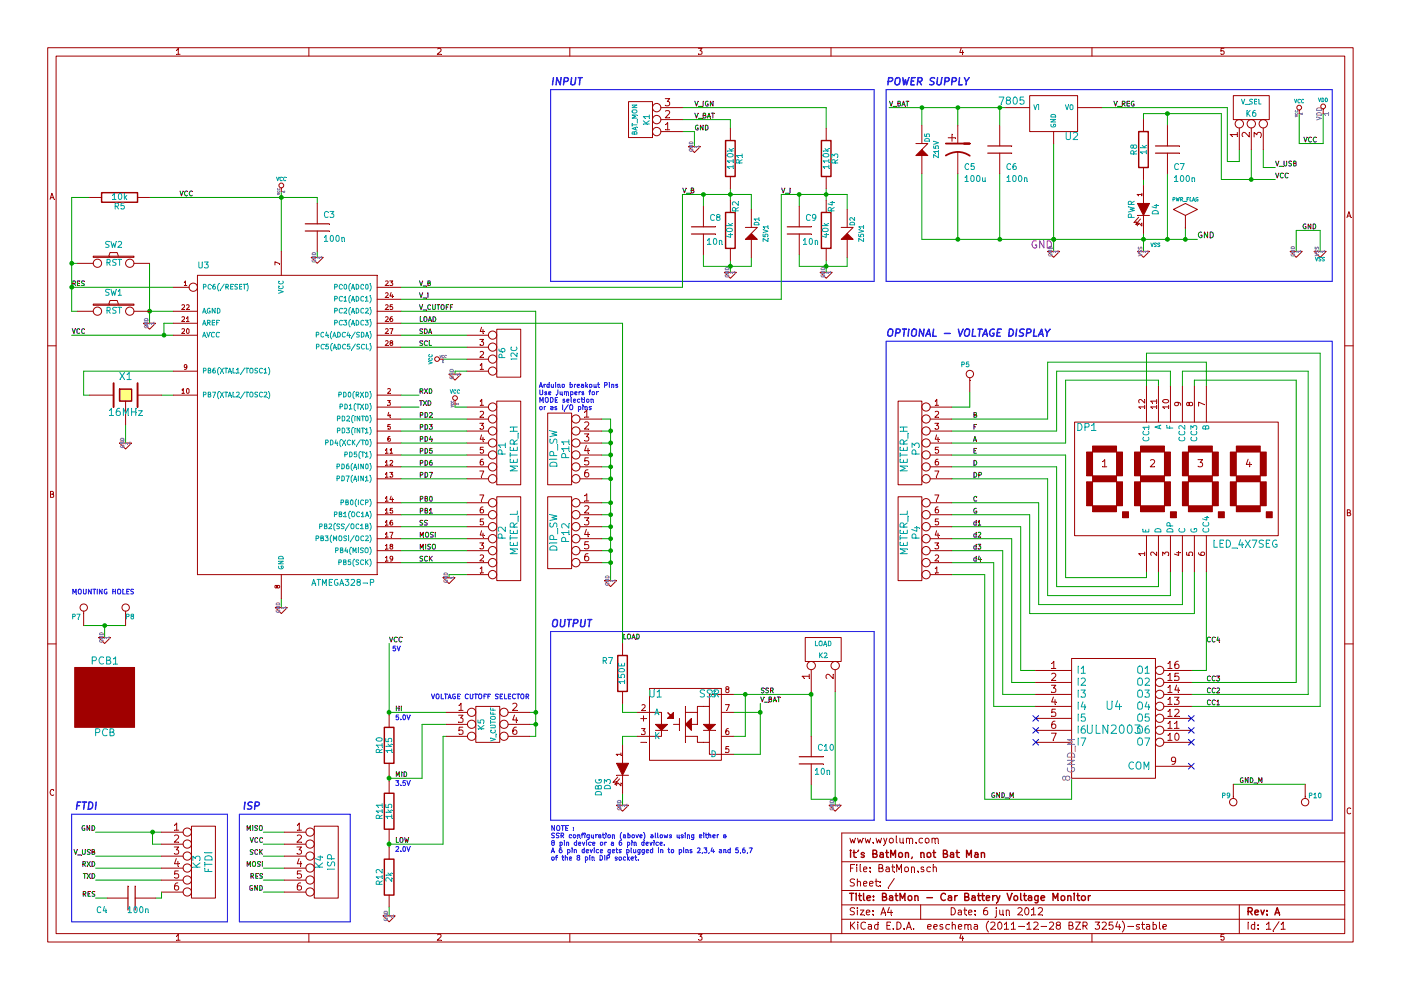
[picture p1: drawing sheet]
EESchema Schematic File Version 2  date 6/8/2012 11:37:33 AM
LIBS:BatMon
LIBS:power
LIBS:BatMon-cache
EELAYER 25  0
EELAYER END
$Descr A4 11700 8267
encoding utf-8
Sheet 1 1
Title "BatMon - Car Battery Voltage Monitor"
Date "6 jun 2012"
Rev "A"
Comp "it's BatMon, not Bat Man"
Comment1 "www.wyolum.com"
Comment2 ""
Comment3 ""
Comment4 ""
$EndDescr
Connection ~ 10450 1500
Wire Wire Line
	10450 1250 10450 1500
Wire Wire Line
	10550 1250 10550 1400
Wire Wire Line
	10550 1400 10650 1400
Wire Wire Line
	1250 2200 1250 2700
Connection ~ 6225 5800
Wire Wire Line
	6225 5800 6225 6150
Wire Wire Line
	6225 6150 6125 6150
Wire Wire Line
	6125 5950 6350 5950
Connection ~ 7700 900 
Wire Wire Line
	7700 900  7700 1050
Connection ~ 5100 3600
Wire Wire Line
	5025 3600 5100 3600
Connection ~ 5100 3800
Wire Wire Line
	5100 3800 5025 3800
Connection ~ 5100 4000
Wire Wire Line
	5100 4000 5025 4000
Connection ~ 5100 4300
Wire Wire Line
	5100 4300 5025 4300
Connection ~ 5100 4500
Wire Wire Line
	5100 4500 5025 4500
Connection ~ 5100 4700
Wire Wire Line
	5100 4700 5025 4700
Wire Wire Line
	8225 4800 8225 6675
Wire Wire Line
	8225 4800 7950 4800
Wire Wire Line
	8375 4600 8375 5800
Wire Wire Line
	8375 4600 7950 4600
Wire Wire Line
	8650 5600 8525 5600
Wire Wire Line
	8525 5600 8525 4400
Wire Wire Line
	8525 4400 7950 4400
Wire Wire Line
	8675 5050 9875 5050
Wire Wire Line
	8675 5050 8675 4200
Wire Wire Line
	8675 4200 7950 4200
Wire Wire Line
	9675 4775 9675 4900
Wire Wire Line
	9675 4900 8825 4900
Wire Wire Line
	8825 4900 8825 3900
Wire Wire Line
	8825 3900 7950 3900
Wire Wire Line
	7950 3600 8825 3600
Wire Wire Line
	8100 3275 8100 3400
Wire Wire Line
	8100 3400 7950 3400
Connection ~ 4475 5950
Wire Wire Line
	4475 6150 4475 2600
Wire Wire Line
	4475 5950 4425 5950
Wire Wire Line
	4475 6150 4425 6150
Wire Wire Line
	3250 6500 3525 6500
Wire Wire Line
	3525 6500 3525 6050
Wire Wire Line
	3525 6050 3725 6050
Connection ~ 3250 7050
Connection ~ 3250 5950
Wire Wire Line
	3250 6475 3250 6525
Wire Wire Line
	3250 7575 3250 7650
Wire Wire Line
	5200 6225 5200 6150
Wire Notes Line
	11125 750  11125 2350
Wire Notes Line
	7300 2350 7300 750 
Wire Notes Line
	7300 2350 4600 2350
Wire Wire Line
	3350 2400 5700 2400
Wire Wire Line
	5700 2400 5700 1625
Wire Wire Line
	5700 1625 6275 1625
Wire Notes Line
	11125 750  7400 750 
Wire Wire Line
	3800 3125 3800 3100
Wire Wire Line
	3800 3100 3900 3100
Wire Wire Line
	10075 3225 10075 3025
Wire Wire Line
	9975 3175 10825 3175
Wire Wire Line
	9575 3225 9575 2950
Connection ~ 6975 6675
Wire Wire Line
	6975 6675 6775 6675
Wire Wire Line
	6775 6675 6775 6550
Wire Wire Line
	6125 6300 6350 6300
Wire Wire Line
	6125 5800 6775 5800
Wire Wire Line
	6675 2225 7075 2225
Wire Wire Line
	6675 2225 6675 2125
Wire Wire Line
	5875 2225 6275 2225
Wire Wire Line
	5875 2225 5875 2125
Wire Wire Line
	4475 2600 3350 2600
Wire Wire Line
	5200 5875 5200 5950
Connection ~ 9900 2000
Wire Wire Line
	9900 2000 9900 1900
Connection ~ 9750 2000
Wire Wire Line
	9750 2000 9750 1450
Connection ~ 8800 2000
Connection ~ 8350 900 
Wire Wire Line
	9550 1000 9550 950 
Wire Wire Line
	9550 1500 9550 1550
Connection ~ 8350 2000
Wire Wire Line
	8350 2000 8350 1450
Connection ~ 8800 2000
Wire Wire Line
	8000 1450 8000 2000
Connection ~ 9550 2000
Wire Wire Line
	8000 900  8000 1050
Wire Wire Line
	8800 1200 8800 2100
Wire Wire Line
	9550 2100 9550 1950
Wire Wire Line
	8350 1050 8350 900 
Wire Wire Line
	9750 1050 9750 950 
Connection ~ 9750 950 
Connection ~ 8000 900 
Wire Wire Line
	8400 900  7425 900 
Wire Notes Line
	2000 6800 2925 6800
Wire Notes Line
	2000 6800 2000 7700
Wire Notes Line
	2000 7700 2925 7700
Wire Notes Line
	2925 7700 2925 6800
Wire Wire Line
	2200 7350 2375 7350
Wire Wire Line
	2200 7150 2375 7150
Wire Wire Line
	2375 6950 2200 6950
Wire Wire Line
	1300 7500 1350 7500
Wire Wire Line
	1350 7500 1350 7450
Wire Wire Line
	1350 7250 800  7250
Connection ~ 1275 6950
Wire Wire Line
	1275 6950 1275 7050
Wire Wire Line
	1275 7050 1350 7050
Wire Wire Line
	11025 2100 11025 1925
Wire Wire Line
	11025 1925 10825 1925
Wire Wire Line
	10825 1925 10825 2100
Wire Wire Line
	8650 5900 8300 5900
Wire Wire Line
	8650 5700 8450 5700
Wire Wire Line
	9950 5800 10925 5800
Wire Wire Line
	10925 5800 10925 3100
Wire Wire Line
	9875 3225 9875 3100
Wire Wire Line
	9950 5600 10075 5600
Wire Wire Line
	10075 5600 10075 4775
Wire Wire Line
	8825 3600 8825 3100
Wire Wire Line
	9775 3225 9775 3100
Wire Wire Line
	8900 3175 8900 3700
Wire Wire Line
	9875 5050 9875 4775
Wire Wire Line
	9975 4775 9975 5125
Wire Wire Line
	9675 3225 9675 3175
Wire Wire Line
	10075 3025 8750 3025
Wire Wire Line
	8750 3025 8750 3500
Wire Wire Line
	9975 3175 9975 3225
Wire Wire Line
	10825 3175 10825 5700
Wire Wire Line
	10825 5700 9950 5700
Wire Wire Line
	9575 2950 11025 2950
Wire Wire Line
	11025 2950 11025 5900
Wire Wire Line
	11025 5900 9950 5900
Wire Wire Line
	8375 5800 8650 5800
Wire Wire Line
	3350 4600 3900 4600
Wire Wire Line
	3350 4400 3900 4400
Wire Wire Line
	3350 4200 3900 4200
Wire Wire Line
	3350 3900 3900 3900
Wire Wire Line
	3350 3700 3900 3700
Wire Wire Line
	3350 3500 3900 3500
Wire Wire Line
	5700 900  6900 900 
Wire Wire Line
	6900 900  6900 1075
Wire Wire Line
	5200 6150 5325 6150
Connection ~ 6100 2225
Wire Wire Line
	6275 2225 6275 2150
Connection ~ 6900 2225
Wire Wire Line
	7075 2225 7075 2150
Connection ~ 6100 1625
Wire Wire Line
	6900 2275 6900 2175
Wire Wire Line
	6100 1575 6100 1675
Wire Wire Line
	3900 2900 3350 2900
Wire Wire Line
	3350 3400 3500 3400
Wire Wire Line
	1050 3700 1050 3550
Wire Wire Line
	2650 1700 2650 1650
Connection ~ 600  2400
Wire Wire Line
	650  2600 600  2600
Wire Wire Line
	600  2600 600  1650
Wire Wire Line
	3350 2800 3900 2800
Connection ~ 2350 1650
Wire Wire Line
	1450 3100 700  3100
Wire Wire Line
	1450 3300 1350 3300
Wire Wire Line
	1450 2600 1250 2600
Wire Wire Line
	2350 5000 2350 5075
Wire Wire Line
	750  3300 700  3300
Wire Wire Line
	2350 2100 2350 1600
Wire Wire Line
	600  1650 750  1650
Wire Wire Line
	600  2400 1450 2400
Wire Wire Line
	2650 2100 2650 2150
Wire Wire Line
	600  2800 1450 2800
Wire Wire Line
	1450 2700 1370 2700
Wire Wire Line
	1370 2700 1370 2800
Connection ~ 1370 2800
Wire Wire Line
	3350 3300 3500 3300
Wire Wire Line
	2650 1650 1250 1650
Wire Wire Line
	700  3300 700  3100
Connection ~ 1250 2600
Wire Wire Line
	6900 1575 6900 1675
Wire Wire Line
	6100 2275 6100 2175
Connection ~ 6900 1625
Wire Wire Line
	7075 1750 7075 1625
Wire Wire Line
	7075 1625 6525 1625
Wire Wire Line
	6275 1625 6275 1750
Wire Wire Line
	6100 1075 6100 1000
Wire Wire Line
	6100 1000 5700 1000
Wire Wire Line
	5700 1100 5800 1100
Wire Wire Line
	5800 1100 5800 1225
Wire Wire Line
	3350 3600 3900 3600
Wire Wire Line
	3350 3800 3900 3800
Wire Wire Line
	3350 4000 3900 4000
Wire Wire Line
	3350 4300 3900 4300
Wire Wire Line
	3350 4500 3900 4500
Wire Wire Line
	3350 4700 3900 4700
Wire Wire Line
	8950 6500 8950 6675
Wire Wire Line
	3900 3400 3800 3400
Wire Wire Line
	3800 3400 3800 3375
Wire Notes Line
	11125 6850 11125 2850
Wire Notes Line
	11125 6850 7400 6850
Wire Notes Line
	7400 6850 7400 2850
Wire Notes Line
	7400 2850 11125 2850
Wire Wire Line
	10850 1200 11050 1200
Wire Wire Line
	10850 1200 10850 950 
Wire Wire Line
	11050 1200 11050 950 
Wire Wire Line
	1350 6950 800  6950
Wire Wire Line
	1350 7150 800  7150
Wire Wire Line
	1350 7350 800  7350
Wire Wire Line
	900  7500 800  7500
Wire Wire Line
	2200 7050 2375 7050
Wire Wire Line
	2200 7250 2375 7250
Wire Wire Line
	2200 7450 2375 7450
Wire Notes Line
	1900 7700 1900 6800
Wire Notes Line
	1900 7700 600  7700
Wire Notes Line
	600  7700 600  6800
Wire Notes Line
	600  6800 1900 6800
Wire Wire Line
	5200 5950 5325 5950
Wire Wire Line
	8950 6675 8225 6675
Wire Wire Line
	3350 2700 5200 2700
Wire Wire Line
	5200 2700 5200 5375
Wire Wire Line
	5875 1625 5875 1725
Connection ~ 5875 1625
Wire Wire Line
	6675 1725 6675 1625
Connection ~ 6675 1625
Wire Wire Line
	6975 6725 6975 5775
Wire Wire Line
	6775 5775 6775 6150
Connection ~ 6775 5800
Wire Notes Line
	7300 5275 4600 5275
Wire Wire Line
	9675 3175 8900 3175
Wire Wire Line
	9875 3100 10925 3100
Wire Wire Line
	9775 3100 8825 3100
Wire Wire Line
	3900 3000 3700 3000
Wire Wire Line
	3900 4800 3750 4800
Wire Wire Line
	3750 4800 3750 4825
Wire Notes Line
	7300 750  4600 750 
Wire Wire Line
	6525 1625 6525 2500
Wire Wire Line
	6525 2500 3350 2500
Wire Notes Line
	4600 750  4600 2350
Wire Notes Line
	11125 2350 7400 2350
Wire Notes Line
	7400 2350 7400 750 
Wire Wire Line
	10300 6550 10900 6550
Wire Wire Line
	700  5225 1050 5225
Wire Wire Line
	875  5325 875  5225
Connection ~ 875  5225
Wire Wire Line
	5200 6625 5200 6725
Wire Wire Line
	3250 7025 3250 7075
Connection ~ 3250 6500
Wire Wire Line
	3725 5950 3250 5950
Wire Wire Line
	3725 6150 3700 6150
Wire Wire Line
	3700 6150 3700 7050
Wire Wire Line
	3700 7050 3250 7050
Wire Wire Line
	4425 6050 4475 6050
Connection ~ 4475 6050
Wire Notes Line
	7300 5275 7300 6850
Wire Notes Line
	7300 6850 4600 6850
Wire Notes Line
	4600 6850 4600 5275
Wire Wire Line
	8750 3500 7950 3500
Wire Wire Line
	8900 3700 7950 3700
Wire Wire Line
	7950 3800 8900 3800
Wire Wire Line
	8900 3800 8900 4825
Wire Wire Line
	8900 4825 9575 4825
Wire Wire Line
	9575 4825 9575 4775
Wire Wire Line
	7950 4000 8750 4000
Wire Wire Line
	8750 4000 8750 4975
Wire Wire Line
	8750 4975 9775 4975
Wire Wire Line
	9775 4975 9775 4775
Wire Wire Line
	7950 4300 8600 4300
Wire Wire Line
	8600 4300 8600 5125
Wire Wire Line
	8600 5125 9975 5125
Wire Wire Line
	7950 4500 8450 4500
Wire Wire Line
	8450 4500 8450 5700
Wire Wire Line
	7950 4700 8300 4700
Wire Wire Line
	8300 4700 8300 5900
Wire Wire Line
	5025 3500 5100 3500
Wire Wire Line
	5100 3500 5100 4850
Wire Wire Line
	5100 4600 5025 4600
Connection ~ 5100 4600
Wire Wire Line
	5100 4400 5025 4400
Connection ~ 5100 4400
Wire Wire Line
	5100 4200 5025 4200
Connection ~ 5100 4200
Wire Wire Line
	5100 3900 5025 3900
Connection ~ 5100 3900
Wire Wire Line
	5100 3700 5025 3700
Connection ~ 5100 3700
Wire Wire Line
	3250 5375 3250 5975
Wire Wire Line
	7700 1450 7700 2000
Wire Wire Line
	7700 2000 10000 2000
Connection ~ 8000 2000
Wire Wire Line
	6350 6300 6350 5875
Connection ~ 6350 5950
Wire Wire Line
	650  2200 600  2200
Connection ~ 600  2200
Wire Wire Line
	10650 1500 10200 1500
Wire Wire Line
	9550 950  10200 950 
Wire Wire Line
	10200 950  10200 1500
Wire Wire Line
	9200 900  10250 900 
Wire Wire Line
	10250 900  10250 1350
Wire Wire Line
	10250 1350 10350 1350
Wire Wire Line
	10350 1350 10350 1250
Text Label 10650 1400 0    40   ~ 0
V_USB
$Comp
L CONN_3 K6
U 1 1
P 10450 900
F 0 "K6" V 10400 900 50  0000 C CNN
F 1 "V_SEL" V 10500 900 40  0000 C CNN
F 2 "pin_strip_3" V 10600 900 40  0001 C CNN
	1    10450 900 
	0    -1   -1   0   
$EndComp
Text Label 9300 900  0    40   ~ 0
V_REG
$Comp
L SW_PUSH SW2
U 1 1
P 950 2200
F 0 "SW2" H 950 2350 50  0000 C CNN
F 1 "RST" H 950 2200 50  0000 C CNN
F 2 "SW-PB-MOD" H 950 2200 60  0001 C CNN
F 3 "http://industrial.panasonic.com/www-data/pdf/ATK0000/ATK0000CE32.pdf" H 950 2200 60  0001 C CNN
F 4 "P10884S-ND" H 950 2200 60  0001 C CNN "DigiKey"
	1    950  2200
	-1   0    0    -1  
$EndComp
Text Notes 4500 3250 0    40   ~ 0
Arduino breakout Pins\nUse Jumpers for \nMODE selection\nor as I/O pins\n
Text Notes 4600 6950 0    40   ~ 0
NOTE : \nSSR configuration (above) allows using either a \n8 pin device or a 6 pin device. \nA 6 pin device gets plugged in to pins 2,3,4 and 5,6,7 \nof the 8 pin DIP socket.
Text Label 6350 5800 0    40   ~ 0
SSR
$Comp
L DIODE_ZENER D5
U 1 1
P 7700 1250
F 0 "D5" H 7800 1200 40  0000 C CNN
F 1 "Z15V" H 7700 1125 40  0000 C CNN
F 2 "DO-35_Vert" H 7700 1250 60  0001 C CNN
	1    7700 1250
	0    -1   -1   0   
$EndComp
$Comp
L GND #PWR01
U 1 1
P 5100 4850
F 0 "#PWR01" H 5100 4850 30  0001 C CNN
F 1 "GND" H 5100 4780 30  0001 C CNN
	1    5100 4850
	1    0    0    -1  
$EndComp
$Comp
L CONN_6 P12
U 1 1
P 4675 4450
F 0 "P12" V 4625 4450 60  0000 C CNN
F 1 "DIP_SW" V 4725 4450 60  0000 C CNN
F 2 "pin_strip_6b" V 4825 4450 60  0001 C CNN
	1    4675 4450
	-1   0    0    -1  
$EndComp
$Comp
L CONN_6 P11
U 1 1
P 4675 3750
F 0 "P11" V 4625 3750 60  0000 C CNN
F 1 "DIP_SW" V 4725 3750 60  0000 C CNN
F 2 "pin_strip_6b" V 4825 3750 60  0001 C CNN
	1    4675 3750
	-1   0    0    -1  
$EndComp
Text Notes 3600 5850 0    40   ~ 0
VOLTAGE CUTOFF SELECTOR
$Comp
L CONN_3X2 K5
U 1 1
P 4075 6050
F 0 "K5" V 4025 6050 50  0000 C CNN
F 1 "V_CUTOFF" V 4125 6050 40  0000 C CNN
F 2 "pin_strip_3x2" V 4225 6050 40  0001 C CNN
	1    4075 6050
	1    0    0    -1  
$EndComp
Text Label 6525 1625 0    40   ~ 0
V_I
Text Label 5700 1625 0    40   ~ 0
V_B
Text Label 3300 7050 0    40   ~ 0
LOW
Text Label 3300 6500 0    40   ~ 0
MID
Text Label 3300 5950 0    40   ~ 0
HI
Text Notes 3300 7125 0    40   ~ 0
2.0V
Text Notes 3300 6575 0    40   ~ 0
3.5V
Text Notes 3300 6025 0    40   ~ 0
5.0V
Text Notes 3275 5450 0    40   ~ 0
5V
$Comp
L R R10
U 1 1
P 3250 6225
F 0 "R10" V 3330 6225 50  0000 C CNN
F 1 "1k5" V 3250 6225 50  0000 C CNN
F 2 "rc03_vert" H 3250 6225 60  0001 C CNN
F 3 "RNC55J53R0BSRE6" H 3250 6225 60  0001 C CNN
	1    3250 6225
	-1   0    0    1   
$EndComp
Text Label 3250 5375 0    40   ~ 0
VCC
$Comp
L GND #PWR02
U 1 1
P 3250 7650
F 0 "#PWR02" H 3250 7650 30  0001 C CNN
F 1 "GND" H 3250 7580 30  0001 C CNN
	1    3250 7650
	1    0    0    -1  
$EndComp
$Comp
L R R12
U 1 1
P 3250 7325
F 0 "R12" V 3330 7325 50  0000 C CNN
F 1 "2k" V 3250 7325 50  0000 C CNN
F 2 "rc03_vert" H 3250 7325 60  0001 C CNN
F 3 "RNC50H3101BSB14" H 3250 7325 60  0001 C CNN
	1    3250 7325
	-1   0    0    1   
$EndComp
$Comp
L R R11
U 1 1
P 3250 6775
F 0 "R11" V 3330 6775 50  0000 C CNN
F 1 "1k5" V 3250 6775 50  0000 C CNN
F 2 "rc03_vert" H 3250 6775 60  0001 C CNN
F 3 "RNC55J53R0BSRE6" H 3250 6775 60  0001 C CNN
	1    3250 6775
	-1   0    0    1   
$EndComp
Text Label 10350 6550 0    40   ~ 0
GND_M
$Comp
L GND #PWR03
U 1 1
P 875 5325
F 0 "#PWR03" H 875 5325 30  0001 C CNN
F 1 "GND" H 875 5255 30  0001 C CNN
	1    875  5325
	1    0    0    -1  
$EndComp
Text Notes 600  4975 0    40   ~ 0
MOUNTING HOLES
$Comp
L CONN_1 P10
U 1 1
P 10900 6700
F 0 "P10" V 10850 6725 40  0000 L CNN
F 1 "CONN_1" H 10900 6755 30  0001 C CNN
F 2 "vite_3mm" H 10900 6700 60  0001 C CNN
	1    10900 6700
	0    1    1    0   
$EndComp
$Comp
L CONN_1 P9
U 1 1
P 10300 6700
F 0 "P9" V 10250 6600 40  0000 L CNN
F 1 "CONN_1" H 10300 6755 30  0001 C CNN
F 2 "vite_3mm" H 10300 6700 60  0001 C CNN
	1    10300 6700
	0    1    1    0   
$EndComp
$Comp
L CONN_1 P8
U 1 1
P 1050 5075
F 0 "P8" V 975 5000 40  0000 L CNN
F 1 "CONN_1" H 1050 5130 30  0001 C CNN
F 2 "vite_3mm" H 1050 5075 60  0001 C CNN
	1    1050 5075
	0    -1   -1   0   
$EndComp
$Comp
L CONN_1 P7
U 1 1
P 700 5075
F 0 "P7" V 625 5100 40  0000 L CNN
F 1 "CONN_1" H 700 5130 30  0001 C CNN
F 2 "vite_3mm" H 700 5075 60  0001 C CNN
	1    700  5075
	0    -1   -1   0   
$EndComp
Text Label 8275 6675 0    40   ~ 0
GND_M
Text Label 10075 5900 0    40   ~ 0
CC1
$Comp
L GND #PWR04
U 1 1
P 3800 3125
F 0 "#PWR04" H 3800 3125 30  0001 C CNN
F 1 "GND" H 3800 3055 30  0001 C CNN
	1    3800 3125
	1    0    0    -1  
$EndComp
$Comp
L VCC #PWR05
U 1 1
P 3700 3000
F 0 "#PWR05" H 3700 3100 30  0001 C CNN
F 1 "VCC" H 3700 3100 30  0000 C CNN
	1    3700 3000
	0    -1   -1   0   
$EndComp
$Comp
L CONN_4 P6
U 1 1
P 4250 2950
F 0 "P6" V 4200 2950 50  0000 C CNN
F 1 "I2C" V 4300 2950 50  0000 C CNN
F 2 "pin_strip_4" H 4250 2950 60  0001 C CNN
	1    4250 2950
	1    0    0    1   
$EndComp
Text Label 8125 4700 0    40   ~ 0
d4
Text Label 8125 4600 0    40   ~ 0
d3
Text Label 8125 4500 0    40   ~ 0
d2
Text Label 8125 4400 0    40   ~ 0
d1
Text Label 8125 3700 0    40   ~ 0
A
Text Label 8125 3600 0    40   ~ 0
F
Text Label 10075 5800 0    40   ~ 0
CC2
Text Label 10075 5700 0    40   ~ 0
CC3
Text Label 8125 3500 0    40   ~ 0
B
Text Label 10075 5375 0    40   ~ 0
CC4
Text Label 8125 4300 0    40   ~ 0
G
Text Label 8125 4200 0    40   ~ 0
C
Text Label 8125 4000 0    40   ~ 0
DP
Text Label 8125 3900 0    40   ~ 0
D
Text Label 8125 3800 0    40   ~ 0
E
Text Label 6350 5875 0    40   ~ 0
V_BAT
$Comp
L C C10
U 1 1
P 6775 6350
F 0 "C10" H 6825 6450 50  0000 L CNN
F 1 "10n" H 6800 6250 50  0000 L CNN
F 2 "C2" H 6775 6350 60  0001 C CNN
	1    6775 6350
	1    0    0    -1  
$EndComp
$Comp
L GND #PWR06
U 1 1
P 6975 6725
F 0 "#PWR06" H 6975 6725 30  0001 C CNN
F 1 "GND" H 6975 6655 30  0001 C CNN
	1    6975 6725
	1    0    0    -1  
$EndComp
$Comp
L C C9
U 1 1
P 6675 1925
F 0 "C9" H 6725 2025 50  0000 L CNN
F 1 "10n" H 6700 1825 50  0000 L CNN
F 2 "C2" H 6675 1925 60  0001 C CNN
	1    6675 1925
	1    0    0    -1  
$EndComp
$Comp
L C C8
U 1 1
P 5875 1925
F 0 "C8" H 5925 2025 50  0000 L CNN
F 1 "10n" H 5900 1825 50  0000 L CNN
F 2 "C2" H 5875 1925 60  0001 C CNN
	1    5875 1925
	1    0    0    -1  
$EndComp
Text Notes 4600 725  0    60   Italic 12
INPUT
Text Notes 4600 5250 0    60   Italic 12
OUTPUT
$Comp
L CONN_1 P5
U 1 1
P 8100 3125
F 0 "P5" V 8180 3125 40  0000 L CNN
F 1 "CONN_1" H 8100 3180 30  0001 C CNN
F 2 "Pad01" H 8100 3125 60  0001 C CNN
	1    8100 3125
	0    -1   -1   0   
$EndComp
Text Label 5200 5350 0    40   ~ 0
LOAD
Text Label 3500 2600 0    40   ~ 0
V_CUTOFF
$Comp
L GND #PWR07
U 1 1
P 5200 6725
F 0 "#PWR07" H 5200 6725 30  0001 C CNN
F 1 "GND" H 5200 6655 30  0001 C CNN
	1    5200 6725
	1    0    0    -1  
$EndComp
Text Notes 7400 725  0    60   Italic 12
POWER SUPPLY
$Comp
L CP1 C5
U 1 1
P 8000 1250
F 0 "C5" H 8050 1100 50  0000 L CNN
F 1 "100u" H 8050 1000 50  0000 L CNN
F 2 "CP_5x11mm" H 8000 1250 60  0001 C CNN
	1    8000 1250
	1    0    0    -1  
$EndComp
$Comp
L R R8
U 1 1
P 9550 1250
F 0 "R8" V 9630 1250 50  0000 C CNN
F 1 "1k" V 9550 1250 50  0000 C CNN
F 2 "RC03" H 9550 1250 60  0001 C CNN
	1    9550 1250
	-1   0    0    1   
$EndComp
$Comp
L LED D4
U 1 1
P 9550 1750
F 0 "D4" H 9550 1850 50  0000 C CNN
F 1 "PWR" H 9550 1650 50  0000 C CNN
F 2 "led_5mm_blue" H 9550 1750 60  0001 C CNN
	1    9550 1750
	0    1    1    0   
$EndComp
$Comp
L GND #PWR08
U 1 1
P 8800 2100
F 0 "#PWR08" H 8800 2100 30  0001 C CNN
F 1 "GND" H 8800 2030 30  0001 C CNN
F 4 "GND" H 8700 2150 60  0000 C CNN "Field1"
	1    8800 2100
	1    0    0    -1  
$EndComp
$Comp
L VSS #PWR09
U 1 1
P 9550 2100
F 0 "#PWR09" H 9550 2100 30  0001 C CNN
F 1 "VSS" H 9650 2150 30  0000 C CNN
	1    9550 2100
	1    0    0    -1  
$EndComp
$Comp
L C C6
U 1 1
P 8350 1250
F 0 "C6" H 8400 1100 50  0000 L CNN
F 1 "100n" H 8400 1000 50  0000 L CNN
F 2 "C2" H 8350 1250 60  0001 C CNN
	1    8350 1250
	1    0    0    -1  
$EndComp
Text Label 10000 2000 0    47   ~ 0
GND
Text Label 10650 1500 0    40   ~ 0
VCC
Text Label 7425 900  0    40   ~ 0
V_BAT
$Comp
L 7805 U2
U 1 1
P 8800 950
F 0 "U2" H 8950 754 60  0000 C CNN
F 1 "7805" H 8450 1050 60  0000 C CNN
F 2 "TO-220_Vertical" H 8800 950 60  0001 C CNN
	1    8800 950 
	1    0    0    -1  
$EndComp
$Comp
L C C7
U 1 1
P 9750 1250
F 0 "C7" H 9800 1100 50  0000 L CNN
F 1 "100n" H 9800 1000 50  0000 L CNN
F 2 "C2" H 9750 1250 60  0001 C CNN
	1    9750 1250
	1    0    0    -1  
$EndComp
$Comp
L PWR_FLAG #FLG010
U 1 1
P 9900 1900
F 0 "#FLG010" H 9900 2170 30  0001 C CNN
F 1 "PWR_FLAG" H 9900 2130 30  0000 C CNN
	1    9900 1900
	1    0    0    -1  
$EndComp
Text Notes 2025 6775 0    60   Italic 12
ISP
Text Notes 625  6775 0    60   Italic 12
FTDI
Text Label 10875 1925 0    40   ~ 0
GND
Text Label 800  7150 2    40   ~ 0
V_USB
$Comp
L VSS #PWR011
U 1 1
P 11025 2100
F 0 "#PWR011" H 11025 2100 30  0001 C CNN
F 1 "VSS" H 11025 2030 30  0000 C CNN
	1    11025 2100
	1    0    0    -1  
$EndComp
Text Label 800  7500 2    40   ~ 0
RES
$Comp
L C C4
U 1 1
P 1100 7500
F 0 "C4" V 1000 7700 50  0000 L CNN
F 1 "100n" V 1000 7350 50  0000 L CNN
F 2 "C2" H 1100 7500 60  0001 C CNN
	1    1100 7500
	0    -1   -1   0   
$EndComp
$Comp
L VDD #PWR012
U 1 1
P 11050 950
F 0 "#PWR012" H 11050 1050 30  0001 C CNN
F 1 "VDD" H 11050 1060 30  0000 C CNN
	1    11050 950 
	1    0    0    -1  
$EndComp
$Comp
L CONN_6 K3
U 1 1
P 1700 7200
F 0 "K3" V 1650 7200 60  0000 C CNN
F 1 "FTDI" V 1750 7200 60  0000 C CNN
F 2 "pin_strip_6" H 1700 7200 60  0001 C CNN
	1    1700 7200
	1    0    0    -1  
$EndComp
Text Label 800  6950 2    40   ~ 0
GND
Text Label 800  7350 2    40   ~ 0
TXD
Text Label 800  7250 2    40   ~ 0
RXD
$Comp
L GND #PWR013
U 1 1
P 10825 2100
F 0 "#PWR013" H 10825 2100 30  0001 C CNN
F 1 "GND" H 10825 2030 30  0001 C CNN
	1    10825 2100
	1    0    0    -1  
$EndComp
$Comp
L VCC #PWR014
U 1 1
P 10850 950
F 0 "#PWR014" H 10850 1050 30  0001 C CNN
F 1 "VCC" H 10850 1050 30  0000 C CNN
	1    10850 950 
	1    0    0    -1  
$EndComp
$Comp
L CONN_6 K4
U 1 1
P 2725 7200
F 0 "K4" V 2675 7200 60  0000 C CNN
F 1 "ISP" V 2775 7200 60  0000 C CNN
F 2 "pin_strip_3x2" H 2725 7200 60  0001 C CNN
	1    2725 7200
	1    0    0    -1  
$EndComp
Text Label 2200 6950 2    40   ~ 0
MISO
Text Label 2200 7150 2    40   ~ 0
SCK
Text Label 2200 7350 2    40   ~ 0
RES
Text Label 2200 7050 2    40   ~ 0
VCC
Text Label 2200 7450 2    40   ~ 0
GND
Text Label 2200 7250 2    40   ~ 0
MOSI
Text Label 11000 1200 2    40   ~ 0
VCC
Text Notes 7400 2825 0    60   Italic 12
OPTIONAL - VOLTAGE DISPLAY
$Comp
L VCC #PWR015
U 1 1
P 3800 3375
F 0 "#PWR015" H 3800 3475 30  0001 C CNN
F 1 "VCC" H 3800 3475 30  0000 C CNN
	1    3800 3375
	1    0    0    -1  
$EndComp
$Comp
L GND #PWR016
U 1 1
P 3750 4825
F 0 "#PWR016" H 3750 4825 30  0001 C CNN
F 1 "GND" H 3750 4755 30  0001 C CNN
	1    3750 4825
	1    0    0    -1  
$EndComp
$Comp
L CONN_7 P2
U 1 1
P 4250 4500
F 0 "P2" V 4200 4450 60  0000 C CNN
F 1 "METER_L" V 4300 4450 60  0000 C CNN
F 2 "pin_strip_7" H 4250 4500 60  0001 C CNN
	1    4250 4500
	1    0    0    1   
$EndComp
$Comp
L CONN_7 P1
U 1 1
P 4250 3700
F 0 "P1" V 4200 3650 60  0000 C CNN
F 1 "METER_H" V 4300 3650 60  0000 C CNN
F 2 "pin_strip_7" H 4250 3700 60  0001 C CNN
	1    4250 3700
	1    0    0    -1  
$EndComp
$Comp
L CONN_7 P4
U 1 1
P 7600 4500
F 0 "P4" V 7550 4450 60  0000 C CNN
F 1 "METER_L" V 7650 4450 60  0000 C CNN
F 2 "pin_strip_7" H 7600 4500 60  0001 C CNN
	1    7600 4500
	-1   0    0    1   
$EndComp
$Comp
L CONN_7 P3
U 1 1
P 7600 3700
F 0 "P3" V 7550 3650 60  0000 C CNN
F 1 "METER_H" V 7650 3650 60  0000 C CNN
F 2 "pin_strip_7" H 7600 3700 60  0001 C CNN
	1    7600 3700
	-1   0    0    -1  
$EndComp
NoConn ~ 9950 6400
$Comp
L ULN2003 U4
U 1 1
P 9300 6000
F 0 "U4" H 9300 6100 70  0000 C CNN
F 1 "ULN2003" H 9300 5900 70  0000 C CNN
F 2 "dil_16-300_socket" H 9300 6000 60  0001 C CNN
	1    9300 6000
	1    0    0    -1  
$EndComp
$Comp
L LED_4X7SEG DP1
U 1 1
P 9825 4025
F 0 "DP1" H 9075 4475 60  0000 C CNN
F 1 "LED_4X7SEG" H 10400 3500 60  0000 C CNN
F 2 "LED_4x7Seg" H 10400 3600 60  0001 C CNN
F 3 "LDQ-N514RI" H 9825 4025 60  0001 C CNN
	1    9825 4025
	1    0    0    -1  
$EndComp
NoConn ~ 8650 6000
NoConn ~ 8650 6100
NoConn ~ 8650 6200
NoConn ~ 9950 6200
NoConn ~ 9950 6100
NoConn ~ 9950 6000
Text Label 3500 2700 0    40   ~ 0
LOAD
Text Label 3500 2500 0    40   ~ 0
V_I
Text Label 3500 2400 0    40   ~ 0
V_B
Text Label 5800 1100 0    40   ~ 0
GND
Text Label 5800 900  0    40   ~ 0
V_IGN
Text Label 5800 1000 0    40   ~ 0
V_BAT
Text Label 3500 3500 0    40   ~ 0
PD2
Text Label 3500 3600 0    40   ~ 0
PD3
Text Label 3500 3700 0    40   ~ 0
PD4
Text Label 3500 3800 0    40   ~ 0
PD5
Text Label 3500 3900 0    40   ~ 0
PD6
Text Label 3500 4000 0    40   ~ 0
PD7
Text Label 3500 4200 0    40   ~ 0
PB0
Text Label 3500 4300 0    40   ~ 0
PB1
Text Label 3500 4400 0    40   ~ 0
SS
Text Label 3500 4500 0    40   ~ 0
MOSI
Text Label 3500 4600 0    40   ~ 0
MISO
Text Label 3500 4700 0    40   ~ 0
SCK
$Comp
L CONN_2 K2
U 1 1
P 6875 5425
F 0 "K2" V 6825 5425 40  0000 C CNN
F 1 "LOAD" V 6925 5425 40  0000 C CNN
F 2 "bornier2" V 7025 5425 40  0001 C CNN
	1    6875 5425
	0    -1   -1   0   
$EndComp
$Comp
L CONN_3 K1
U 1 1
P 5350 1000
F 0 "K1" V 5300 1000 50  0000 C CNN
F 1 "BAT_MON" V 5400 1000 40  0000 C CNN
F 2 "bornier3" V 5500 1000 40  0001 C CNN
	1    5350 1000
	-1   0    0    1   
$EndComp
$Comp
L GND #PWR017
U 1 1
P 5800 1225
F 0 "#PWR017" H 5800 1225 30  0001 C CNN
F 1 "GND" H 5800 1155 30  0001 C CNN
	1    5800 1225
	1    0    0    -1  
$EndComp
$Comp
L SSR U1
U 1 1
P 5725 6050
F 0 "U1" H 5475 6300 60  0000 C CNN
F 1 "SSR" H 5925 6300 60  0000 C CNN
F 2 "DIP-8__300_ELL" H 5725 6050 60  0001 C CNN
F 3 "PVDZ172NPbF" H 5725 6050 60  0001 C CNN
	1    5725 6050
	1    0    0    -1  
$EndComp
$Comp
L DIODE_ZENER D2
U 1 1
P 7075 1950
F 0 "D2" H 7175 1900 40  0000 C CNN
F 1 "Z5V1" H 7075 1825 40  0000 C CNN
F 2 "DO-35" H 7075 1950 60  0001 C CNN
	1    7075 1950
	0    -1   -1   0   
$EndComp
$Comp
L DIODE_ZENER D1
U 1 1
P 6275 1950
F 0 "D1" H 6375 1900 40  0000 C CNN
F 1 "Z5V1" H 6275 1825 40  0000 C CNN
F 2 "DO-35" H 6275 1950 60  0001 C CNN
	1    6275 1950
	0    -1   -1   0   
$EndComp
$Comp
L R R3
U 1 1
P 6900 1325
F 0 "R3" V 6825 1325 50  0000 C CNN
F 1 "110k" V 6900 1325 50  0000 C CNN
F 2 "RC03" H 6900 1325 60  0001 C CNN
	1    6900 1325
	-1   0    0    1   
$EndComp
$Comp
L GND #PWR018
U 1 1
P 6900 2275
F 0 "#PWR018" H 6900 2275 30  0001 C CNN
F 1 "GND" H 6900 2205 30  0001 C CNN
	1    6900 2275
	1    0    0    -1  
$EndComp
$Comp
L R R4
U 1 1
P 6900 1925
F 0 "R4" V 6950 2125 50  0000 C CNN
F 1 "40k" V 6900 1925 50  0000 C CNN
F 2 "RC03" H 6900 1925 60  0001 C CNN
	1    6900 1925
	1    0    0    -1  
$EndComp
$Comp
L PCB PCB1
U 1 1
P 875 5825
F 0 "PCB1" H 875 6125 60  0000 C CNN
F 1 "PCB" H 875 5525 60  0000 C CNN
F 2 "PCB" H 875 5825 60  0001 C CNN
	1    875  5825
	1    0    0    -1  
$EndComp
$Comp
L R R2
U 1 1
P 6100 1925
F 0 "R2" V 6150 2125 50  0000 C CNN
F 1 "40k" V 6100 1925 50  0000 C CNN
F 2 "RC03" H 6100 1925 60  0001 C CNN
	1    6100 1925
	1    0    0    -1  
$EndComp
$Comp
L GND #PWR019
U 1 1
P 6100 2275
F 0 "#PWR019" H 6100 2275 30  0001 C CNN
F 1 "GND" H 6100 2205 30  0001 C CNN
	1    6100 2275
	1    0    0    -1  
$EndComp
$Comp
L R R7
U 1 1
P 5200 5625
F 0 "R7" H 5075 5725 50  0000 C CNN
F 1 "150E" V 5200 5625 50  0000 C CNN
F 2 "RC03" H 5200 5625 60  0001 C CNN
	1    5200 5625
	1    0    0    -1  
$EndComp
$Comp
L R R1
U 1 1
P 6100 1325
F 0 "R1" V 6025 1325 50  0000 C CNN
F 1 "110k" V 6100 1325 50  0000 C CNN
F 2 "RC03" H 6100 1325 60  0001 C CNN
	1    6100 1325
	-1   0    0    1   
$EndComp
Text Label 600  2800 0    40   ~ 0
VCC
Text Label 1500 1650 0    40   ~ 0
VCC
$Comp
L GND #PWR020
U 1 1
P 2650 2150
F 0 "#PWR020" H 2650 2150 30  0001 C CNN
F 1 "GND" H 2650 2080 30  0001 C CNN
	1    2650 2150
	1    0    0    -1  
$EndComp
$Comp
L C C3
U 1 1
P 2650 1900
F 0 "C3" H 2700 2000 50  0000 L CNN
F 1 "100n" H 2700 1800 50  0000 L CNN
F 2 "C2" H 2650 1900 60  0001 C CNN
	1    2650 1900
	1    0    0    -1  
$EndComp
Text Label 600  2400 0    39   ~ 0
RES
$Comp
L SW_PUSH SW1
U 1 1
P 950 2600
F 0 "SW1" H 950 2750 50  0000 C CNN
F 1 "RST" H 950 2600 50  0000 C CNN
F 2 "SW_PB_V" H 950 2600 60  0001 C CNN
F 3 "http://industrial.panasonic.com/www-data/pdf/ATK0000/ATK0000CE32.pdf" H 950 2600 60  0001 C CNN
F 4 "P10884S-ND" H 950 2600 60  0001 C CNN "DigiKey"
	1    950  2600
	-1   0    0    -1  
$EndComp
Text Label 3500 2800 0    39   ~ 0
SDA
Text Label 3500 2900 0    39   ~ 0
SCL
Text Label 3500 3400 0    39   ~ 0
TXD
Text Label 3500 3300 0    39   ~ 0
RXD
$Comp
L GND #PWR021
U 1 1
P 2350 5075
F 0 "#PWR021" H 2350 5075 30  0001 C CNN
F 1 "GND" H 2350 5005 30  0001 C CNN
	1    2350 5075
	1    0    0    -1  
$EndComp
$Comp
L VCC #PWR022
U 1 1
P 2350 1600
F 0 "#PWR022" H 2350 1700 30  0001 C CNN
F 1 "VCC" H 2350 1700 30  0000 C CNN
	1    2350 1600
	1    0    0    -1  
$EndComp
$Comp
L GND #PWR023
U 1 1
P 1250 2700
F 0 "#PWR023" H 1250 2700 30  0001 C CNN
F 1 "GND" H 1250 2630 30  0001 C CNN
	1    1250 2700
	1    0    0    -1  
$EndComp
$Comp
L GND #PWR024
U 1 1
P 1050 3700
F 0 "#PWR024" H 1050 3700 30  0001 C CNN
F 1 "GND" H 1050 3630 30  0001 C CNN
	1    1050 3700
	1    0    0    -1  
$EndComp
$Comp
L LED D3
U 1 1
P 5200 6425
F 0 "D3" H 5325 6300 50  0000 C CNN
F 1 "DBG" H 5350 6225 50  0000 C CNN
F 2 "led_5mm_clear" H 5200 6425 60  0001 C CNN
F 3 "754-1598-ND" H 5200 6425 60  0001 C CNN
	1    5200 6425
	0    1    1    0   
$EndComp
$Comp
L R R5
U 1 1
P 1000 1650
F 0 "R5" V 1080 1650 50  0000 C CNN
F 1 "10k" V 1000 1650 50  0000 C CNN
F 2 "RC03" H 1000 1650 60  0001 C CNN
	1    1000 1650
	0    1    1    0   
$EndComp
$Comp
L CRYSTAL X1
U 1 1
P 1050 3300
F 0 "X1" H 1050 3450 60  0000 C CNN
F 1 "16MHz" H 1050 3150 60  0000 C CNN
F 2 "XTAL" H 1050 3300 60  0001 C CNN
F 3 "http://search.murata.co.jp/Ceramy/image/img/w_hinm/L0430E.pdf" H 1050 3300 60  0001 C CNN
F 4 "490-1214-ND" H 1050 3300 60  0001 C CNN "DigiKey"
	1    1050 3300
	1    0    0    -1  
$EndComp
$Comp
L ATMEGA8-P U3
U 1 1
P 2350 3500
F 0 "U3" H 1650 4750 50  0000 L BNN
F 1 "ATMEGA328-P" H 2600 2100 50  0000 L BNN
F 2 "dil_28-300_socket" H 2850 2025 50  0001 C CNN
	1    2350 3500
	1    0    0    -1  
$EndComp
$EndSCHEMATC
